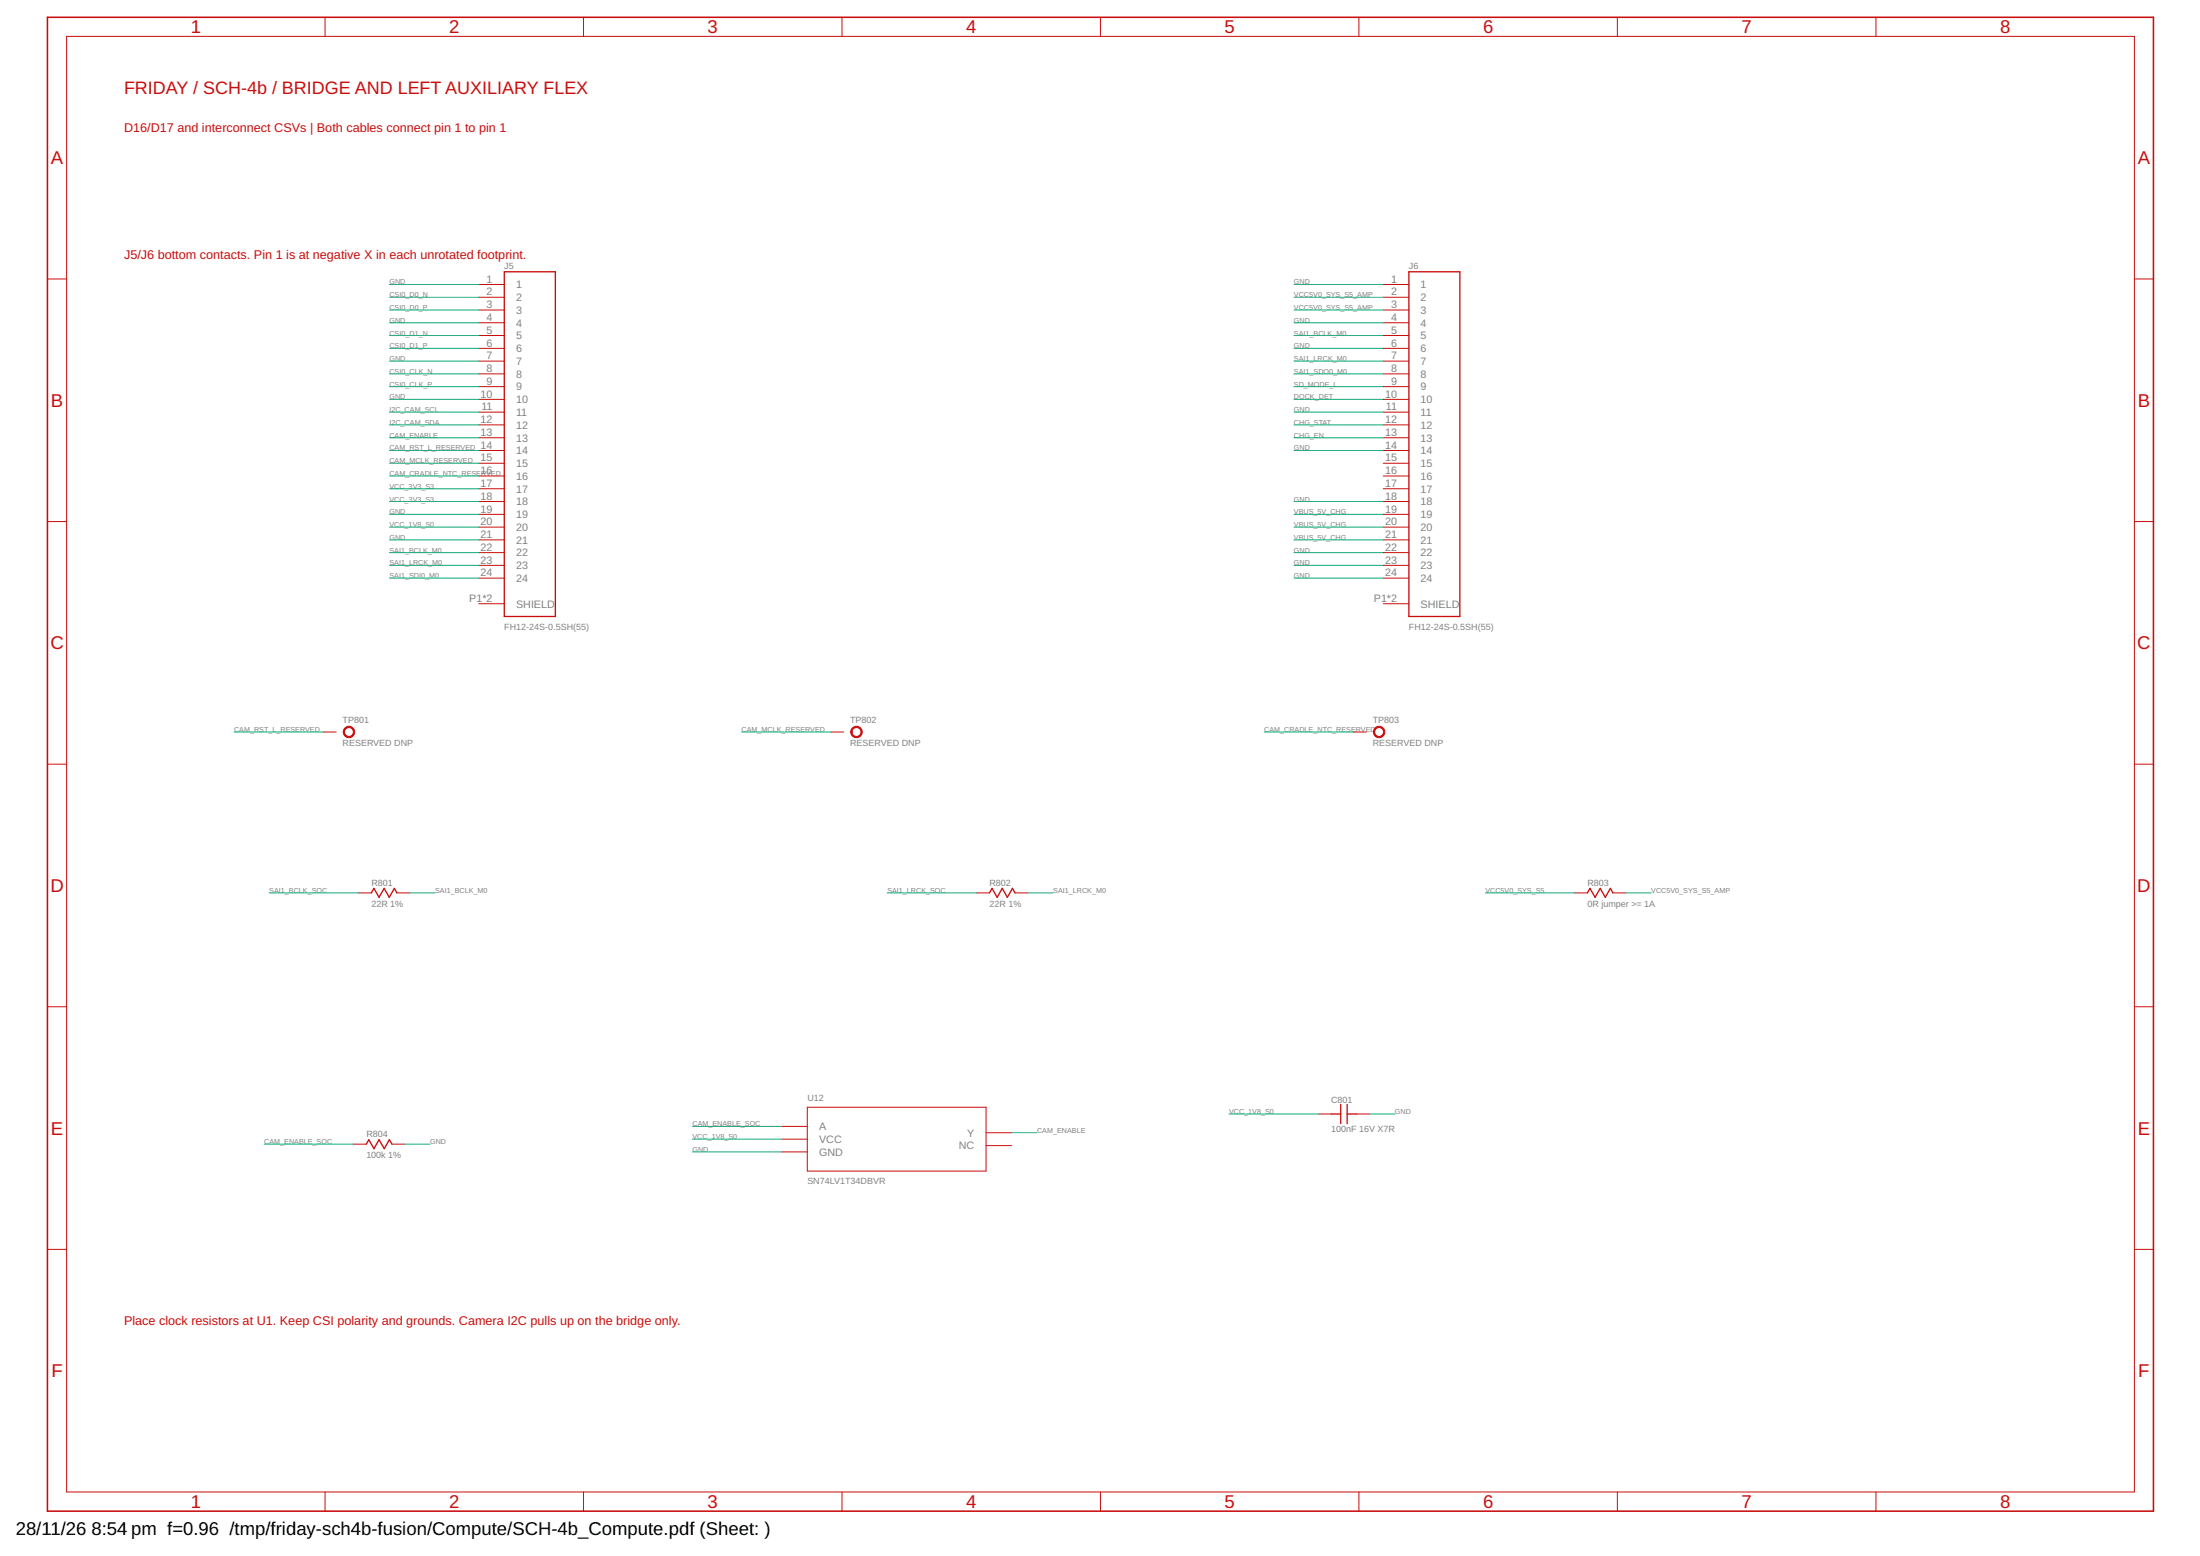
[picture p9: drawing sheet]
<svg xmlns="http://www.w3.org/2000/svg" width="420mm" height="297mm" viewBox="0 0 420 297" stroke-linecap="round" stroke-linejoin="round" font-family="sans-serif">
<path d="M9.1 3.3h402.2v285.2h-402.2z" fill="none" stroke="#c90d0c" stroke-width=".3"/>
<g fill="none" stroke="#c90d0c" stroke-width=".19">
<path d="M12.7 6.9h394.9v277.9h-394.9zM62.1 3.3v3.6M111.4 3.3v3.6M160.8 3.3v3.6M210.2 3.3v3.6M259.5 3.3v3.6M308.9 3.3v3.6M358.3 3.3v3.6M9.1 53.3h3.6M91.4 54.3h4.9M91.4 56.7h4.9M91.4 59.2h4.9"/>
<path d="M264.2 54.3h4.9M264.2 56.7h4.9M264.2 59.2h4.9M407.6 53.3h3.7M91.4 61.6h4.9M91.4 64.1h4.9M91.4 66.5h4.9M91.4 68.9h4.9M91.4 71.4h4.9M91.4 73.8h4.9M91.4 76.2h4.9M91.4 78.7h4.9"/>
<path d="M264.2 61.6h4.9M264.2 64.1h4.9M264.2 66.5h4.9M264.2 68.9h4.9M264.2 71.4h4.9M264.2 73.8h4.9M264.2 76.2h4.9M264.2 78.7h4.9M9.1 99.6h3.6M91.4 81.1h4.9M91.4 83.6h4.9M91.4 86h4.9"/>
<path d="M91.4 88.4h4.9M91.4 90.9h4.9M91.4 93.3h4.9M91.4 95.7h4.9M91.4 98.2h4.9M264.2 81.1h4.9M264.2 83.6h4.9M264.2 86h4.9M264.2 88.4h4.9M264.2 90.9h4.9M264.2 93.3h4.9M264.2 95.7h4.9"/>
<path d="M264.2 98.2h4.9M407.6 99.6h3.7M91.4 100.6h4.9M91.4 103.1h4.9M91.4 105.5h4.9M91.4 107.9h4.9M91.4 110.4h4.9M91.4 115.3h4.9M264.2 100.6h4.9M264.2 103.1h4.9M264.2 105.5h4.9M264.2 107.9h4.9"/>
<path d="M264.2 110.4h4.9M264.2 115.3h4.9M61.8 139.7h2.4M158.7 139.7h2.4M258.5 139.7h2.4M9.1 145.9h3.6M407.6 145.9h3.7M68.5 170.5h2.4M75.8 170.5h2.4M186.5 170.5h2.5M193.8 170.5h2.5M300.7 170.5h2.5"/>
<path d="M308 170.5h2.5M9.1 192.2h3.6M407.6 192.2h3.7M67.5 218.4h2.5M74.8 218.4h2.5M149.3 215h4.9M149.3 217.5h4.9M149.3 219.9h4.9M154.2 211.4h34.1v12.2h-34.1zM188.3 216.2h4.9M188.3 218.7h4.9M251.8 212.7h2.4"/>
<path d="M259.1 212.7h2.4M9.1 238.5h3.6M407.6 238.5h3.7M62.1 284.8v3.7M111.4 284.8v3.7M160.8 284.8v3.7M210.2 284.8v3.7M259.5 284.8v3.7M308.9 284.8v3.7M358.3 284.8v3.7"/>
</g>
<path d="M96.3 51.9h9.8v65.8h-9.8zM269.1 51.9h9.7v65.8h-9.7zM70.9 170.5l.5-.9 1 1.7 1-1.7 .9 1.7 1-1.7 .5 .9M189 170.5l.5-.9 .9 1.7 1-1.7 1 1.7 1-1.7 .4 .9M303.2 170.5l.5-.9 .9 1.7 1-1.7 1 1.7 1-1.7 .4 .9M70 218.4l.4-.8 1 1.7 1-1.7 1 1.7 1-1.7 .4 .8M254.2 212.7h1.9M256.1 210.8v3.7M257.3 210.8v3.7M257.3 212.7h1.8" fill="none" stroke="#c90d0c" stroke-width=".25"/>
<g fill="#c90d0c" stroke="#c90d0c" stroke-width=".19">
<path d="M65.9 138.9a1.09 1.09 0 0 1 1.7 .3 1.09 1.09 0 0 1-.7 1.6 1.09 1.09 0 0 1-1.3-1.1h.2a.85 .85 0 0 1 1.2-.8 .85 .85 0 0 1 .2 1.4 .85 .85 0 0 1-1.4-.3v-.3h-.2z" fill-rule="evenodd"/>
<path d="M162.9 138.9a1.1 1.1 0 0 1 1.7 .3 1.1 1.1 0 0 1-.8 1.6 1.1 1.1 0 0 1-1.3-1.1h.2a.86 .86 0 0 1 1.3-.7 .86 .86 0 0 1 .1 1.5 .86 .86 0 0 1-1.3-.5l-.1-.3h-.2z" fill-rule="evenodd"/>
<path d="M262.7 138.9a1.09 1.09 0 0 1 1.6 .3 1.09 1.09 0 0 1-.6 1.6 1.09 1.09 0 0 1-1.4-1.1h.2a.85 .85 0 0 1 1.2-.8 .85 .85 0 0 1 .3 1.4 .85 .85 0 0 1-1.4-.3l-.1-.3h-.2z" fill-rule="evenodd"/>
</g>
<g fill="none" stroke="#0dab76" stroke-width=".19">
<path d="M74.4 54.3h17M74.4 56.7h17M74.4 59.2h17M247.1 54.3h17.1M247.1 56.7h17.1M247.1 59.2h17.1M74.4 61.6h17M74.4 68.9h17M74.4 76.2h17M74.4 66.5h17M74.4 78.7h17M74.4 64.1h17"/>
<path d="M74.4 71.4h17M74.4 73.8h17M247.1 61.6h17.1M247.1 68.9h17.1M247.1 76.2h17.1M247.1 66.5h17.1M247.1 78.7h17.1M247.1 64.1h17.1M247.1 71.4h17.1M247.1 73.8h17.1M74.4 98.2h17M74.4 86h17"/>
<path d="M74.4 95.7h17M74.4 81.1h17M74.4 83.6h17M74.4 88.4h17M74.4 90.9h17M74.4 93.3h17M247.1 98.2h17.1M247.1 86h17.1M247.1 95.7h17.1M247.1 81.1h17.1M247.1 83.6h17.1M74.4 103.1h17"/>
<path d="M74.4 105.5h17M74.4 107.9h17M74.4 110.4h17M74.4 100.6h17M247.1 103.1h17.1M247.1 105.5h17.1M247.1 107.9h17.1M247.1 110.4h17.1M247.1 100.6h17.1M44.7 139.7h17.1M141.6 139.7h17.1M241.4 139.7h17.1"/>
<path d="M51.4 170.5h17.1M78.2 170.5h4.9M169.5 170.5h17M196.3 170.5h4.8M283.7 170.5h17M310.5 170.5h4.9M50.5 218.4h17M77.3 218.4h4.8M132.2 219.9h17.1M132.2 217.5h17.1M132.2 215h17.1M193.2 216.2h4.9"/>
<path d="M234.7 212.7h17.1M261.5 212.7h4.9"/>
</g>
<g font-size="3.5" fill="#c90d0c">
<text x="36.4" y="6.4">1</text>
<text x="85.8" y="6.4">2</text>
<text x="135.1" y="6.4">3</text>
<text x="184.5" y="6.4">4</text>
<text x="233.9" y="6.4">5</text>
<text x="283.2" y="6.4">6</text>
<text x="332.6" y="6.4">7</text>
<text x="382" y="6.4">8</text>
<text x="9.7" y="31.4">A</text>
<text x="408.3" y="31.4">A</text>
<text x="9.7" y="77.7">B</text>
<text x="408.3" y="77.7">B</text>
<text x="9.6" y="124">C</text>
<text x="408.2" y="124">C</text>
<text x="9.6" y="170.3">D</text>
<text x="408.2" y="170.3">D</text>
<text x="9.7" y="216.6">E</text>
<text x="408.3" y="216.6">E</text>
<text x="9.8" y="262.9">F</text>
<text x="408.4" y="262.9">F</text>
<text x="36.4" y="287.9">1</text>
<text x="85.8" y="287.9">2</text>
<text x="135.1" y="287.9">3</text>
<text x="184.5" y="287.9">4</text>
<text x="233.9" y="287.9">5</text>
<text x="283.2" y="287.9">6</text>
<text x="332.6" y="287.9">7</text>
<text x="382" y="287.9">8</text>
</g>
<g font-size="3.5">
<text x="3" y="293">28/11/26</text>
<text x="17.5" y="293">8:54 pm f=0.96 /tmp/friday-sch4b-fusion/Compute/SCH-4b_Compute.pdf (Sheet: )</text>
</g>
<text font-size="3.4" fill="#c90d0c" x="23.7" y="17.9">FRIDAY / SCH-4b / BRIDGE AND LEFT AUXILIARY FLEX</text>
<g font-size="2.4" fill="#c90d0c">
<text x="23.7" y="25.2">D16/D17 and interconnect CSVs | Both cables connect pin 1 to pin 1</text>
<text x="23.7" y="49.5">J5/J6 bottom contacts. Pin 1 is at negative X in each unrotated footprint.</text>
<text x="23.7" y="253">Place clock resistors at U1. Keep CSI polarity and grounds. Camera I2C pulls up on the bridge only.</text>
</g>
<g font-size="2.1" fill="#808080">
<text x="92.9" y="54">1</text>
<text x="265.7" y="54">1</text>
<text x="92.9" y="56.4">2</text>
<text x="92.9" y="58.8">3</text>
<text x="98.6" y="55">1</text>
<text x="98.6" y="57.5">2</text>
<text x="98.6" y="59.9">3</text>
<text x="265.7" y="56.4">2</text>
<text x="265.7" y="58.8">3</text>
<text x="271.3" y="55">1</text>
<text x="271.3" y="57.5">2</text>
<text x="271.3" y="59.9">3</text>
<text x="92.9" y="61.3">4</text>
<text x="92.9" y="63.7">5</text>
<text x="98.6" y="62.4">4</text>
<text x="98.6" y="64.8">5</text>
<text x="265.7" y="61.3">4</text>
<text x="265.7" y="63.7">5</text>
<text x="271.3" y="62.4">4</text>
<text x="271.3" y="64.8">5</text>
<text x="92.9" y="66.2">6</text>
<text x="92.9" y="68.6">7</text>
<text x="92.9" y="71">8</text>
<text x="98.6" y="67.2">6</text>
<text x="98.6" y="69.7">7</text>
<text x="265.7" y="66.2">6</text>
<text x="265.7" y="68.6">7</text>
<text x="265.7" y="71">8</text>
<text x="271.3" y="67.2">6</text>
<text x="271.3" y="69.7">7</text>
<text x="91.8" y="75.9">10</text>
<text x="92.9" y="73.5">9</text>
<text x="98.6" y="72.1">8</text>
<text x="98.6" y="74.5">9</text>
<text x="98.6" y="77">10</text>
<text x="264.5" y="75.9">10</text>
<text x="265.7" y="73.5">9</text>
<text x="271.3" y="72.1">8</text>
<text x="271.3" y="74.5">9</text>
<text x="271.3" y="77">10</text>
<text x="91.8" y="80.8">12</text>
<text x="91.8" y="83.2">13</text>
<text x="91.9" y="78.3">11</text>
<text x="98.6" y="79.4">11</text>
<text x="98.6" y="81.9">12</text>
<text x="264.5" y="80.8">12</text>
<text x="264.5" y="83.2">13</text>
<text x="264.7" y="78.3">11</text>
<text x="271.3" y="79.4">11</text>
<text x="271.3" y="81.9">12</text>
<text x="91.8" y="85.7">14</text>
<text x="91.8" y="88.1">15</text>
<text x="98.6" y="84.3">13</text>
<text x="98.6" y="86.7">14</text>
<text x="98.6" y="89.2">15</text>
<text x="264.5" y="85.7">14</text>
<text x="264.5" y="88.1">15</text>
<text x="271.3" y="84.3">13</text>
<text x="271.3" y="86.7">14</text>
<text x="271.3" y="89.2">15</text>
<text x="91.8" y="90.5">16</text>
<text x="91.8" y="93">17</text>
<text x="91.8" y="95.4">18</text>
<text x="98.6" y="91.6">16</text>
<text x="98.6" y="94">17</text>
<text x="264.5" y="90.5">16</text>
<text x="264.5" y="93">17</text>
<text x="264.5" y="95.4">18</text>
<text x="271.3" y="91.6">16</text>
<text x="271.3" y="94">17</text>
<text x="91.8" y="97.8">19</text>
<text x="91.8" y="100.3">20</text>
<text x="98.6" y="96.5">18</text>
<text x="98.6" y="98.9">19</text>
<text x="98.6" y="101.4">20</text>
<text x="264.5" y="97.8">19</text>
<text x="264.5" y="100.3">20</text>
<text x="271.3" y="96.5">18</text>
<text x="271.3" y="98.9">19</text>
<text x="271.3" y="101.4">20</text>
<text x="91.8" y="102.7">21</text>
<text x="91.8" y="105.2">22</text>
<text x="91.8" y="107.6">23</text>
<text x="98.6" y="103.8">21</text>
<text x="98.6" y="106.2">22</text>
<text x="264.5" y="102.7">21</text>
<text x="264.5" y="105.2">22</text>
<text x="264.5" y="107.6">23</text>
<text x="271.3" y="103.8">21</text>
<text x="271.3" y="106.2">22</text>
<text x="91.8" y="110">24</text>
<text x="98.6" y="108.7">23</text>
<text x="98.6" y="111.1">24</text>
<text x="264.5" y="110">24</text>
<text x="271.3" y="108.7">23</text>
<text x="271.3" y="111.1">24</text>
<text x="89.6" y="114.9">P1*2</text>
<text x="98.6" y="116">SHIELD</text>
<text x="262.4" y="114.9">P1*2</text>
<text x="271.3" y="116">SHIELD</text>
<text x="156.4" y="215.8">A</text>
<text x="156.4" y="218.2">VCC</text>
<text x="156.4" y="220.6">GND</text>
<text x="183.1" y="219.4">NC</text>
<text x="184.7" y="217">Y</text>
</g>
<g font-size="1.7" fill="#808080">
<text x="96.3" y="51.3">J5</text>
<text x="269.1" y="51.3">J6</text>
<text x="96.3" y="120.2">FH12-24S-0.5SH(55)</text>
<text x="269.1" y="120.2">FH12-24S-0.5SH(55)</text>
<text x="65.4" y="142.4">RESERVED DNP</text>
<text x="65.4" y="138">TP801</text>
<text x="162.4" y="142.4">RESERVED DNP</text>
<text x="162.4" y="138">TP802</text>
<text x="262.2" y="142.4">RESERVED DNP</text>
<text x="262.2" y="138">TP803</text>
<text x="70.9" y="173.1">22R 1%</text>
<text x="70.9" y="169.1">R801</text>
<text x="189" y="173.1">22R 1%</text>
<text x="189" y="169.1">R802</text>
<text x="303.2" y="173.1">0R jumper &gt;= 1A</text>
<text x="303.2" y="169.1">R803</text>
<text x="154.2" y="210.2">U12</text>
<text x="254.2" y="210.6">C801</text>
<text x="70" y="221.1">100k 1%</text>
<text x="70" y="217.1">R804</text>
<text x="254.2" y="216.1">100nF 16V X7R</text>
<text x="154.2" y="226">SN74LV1T34DBVR</text>
</g>
<g font-size="1.4" fill="#808080">
<text x="74.4" y="54.3">GND</text>
<text x="74.4" y="56.7">CSI0_D0_N</text>
<text x="74.4" y="59.2">CSI0_D0_P</text>
<text x="247.1" y="54.3">GND</text>
<text x="247.1" y="56.7">VCC5V0_SYS_S5_AMP</text>
<text x="247.1" y="59.2">VCC5V0_SYS_S5_AMP</text>
<text x="74.4" y="61.6">GND</text>
<text x="74.4" y="64.1">CSI0_D1_N</text>
<text x="247.1" y="61.6">GND</text>
<text x="247.1" y="64.1">SAI1_BCLK_M0</text>
<text x="74.4" y="68.9">GND</text>
<text x="74.4" y="66.5">CSI0_D1_P</text>
<text x="74.4" y="71.4">CSI0_CLK_N</text>
<text x="247.1" y="66.5">GND</text>
<text x="247.1" y="68.9">SAI1_LRCK_M0</text>
<text x="247.1" y="71.4">SAI1_SDO0_M0</text>
<text x="74.4" y="76.2">GND</text>
<text x="74.4" y="73.8">CSI0_CLK_P</text>
<text x="247.1" y="73.8">SD_MODE_L</text>
<text x="247.1" y="76.2">DOCK_DET</text>
<text x="74.4" y="78.7">I2C_CAM_SCL</text>
<text x="74.4" y="81.1">I2C_CAM_SDA</text>
<text x="74.4" y="83.6">CAM_ENABLE</text>
<text x="247.1" y="78.7">GND</text>
<text x="247.1" y="81.1">CHG_STAT</text>
<text x="247.1" y="83.6">CHG_EN</text>
<text x="74.4" y="86">CAM_RST_L_RESERVED</text>
<text x="74.4" y="88.4">CAM_MCLK_RESERVED</text>
<text x="247.1" y="86">GND</text>
<text x="74.4" y="90.9">CAM_CRADLE_NTC_RESERVED</text>
<text x="74.4" y="93.3">VCC_3V3_S3</text>
<text x="74.4" y="95.7">VCC_3V3_S3</text>
<text x="247.1" y="95.7">GND</text>
<text x="74.4" y="98.2">GND</text>
<text x="74.4" y="100.6">VCC_1V8_S0</text>
<text x="247.1" y="98.2">VBUS_5V_CHG</text>
<text x="247.1" y="100.6">VBUS_5V_CHG</text>
<text x="74.4" y="103.1">GND</text>
<text x="74.4" y="105.5">SAI1_BCLK_M0</text>
<text x="74.4" y="107.9">SAI1_LRCK_M0</text>
<text x="247.1" y="105.5">GND</text>
<text x="247.1" y="107.9">GND</text>
<text x="247.1" y="103.1">VBUS_5V_CHG</text>
<text x="74.4" y="110.4">SAI1_SDI0_M0</text>
<text x="247.1" y="110.4">GND</text>
<text x="44.7" y="139.7">CAM_RST_L_RESERVED</text>
<text x="141.6" y="139.7">CAM_MCLK_RESERVED</text>
<text x="241.4" y="139.7">CAM_CRADLE_NTC_RESERVED</text>
<text x="51.4" y="170.4">SAI1_BCLK_SOC</text>
<text x="83.1" y="170.4">SAI1_BCLK_M0</text>
<text x="169.5" y="170.4">SAI1_LRCK_SOC</text>
<text x="201.2" y="170.4">SAI1_LRCK_M0</text>
<text x="283.7" y="170.4">VCC5V0_SYS_S5</text>
<text x="315.4" y="170.4">VCC5V0_SYS_S5_AMP</text>
<text x="132.2" y="215">CAM_ENABLE_SOC</text>
<text x="234.7" y="212.7">VCC_1V8_S0</text>
<text x="266.4" y="212.7">GND</text>
<text x="50.5" y="218.4">CAM_ENABLE_SOC</text>
<text x="82.2" y="218.4">GND</text>
<text x="132.2" y="219.9">GND</text>
<text x="132.2" y="217.5">VCC_1V8_S0</text>
<text x="198.1" y="216.2">CAM_ENABLE</text>
</g>
</svg>
